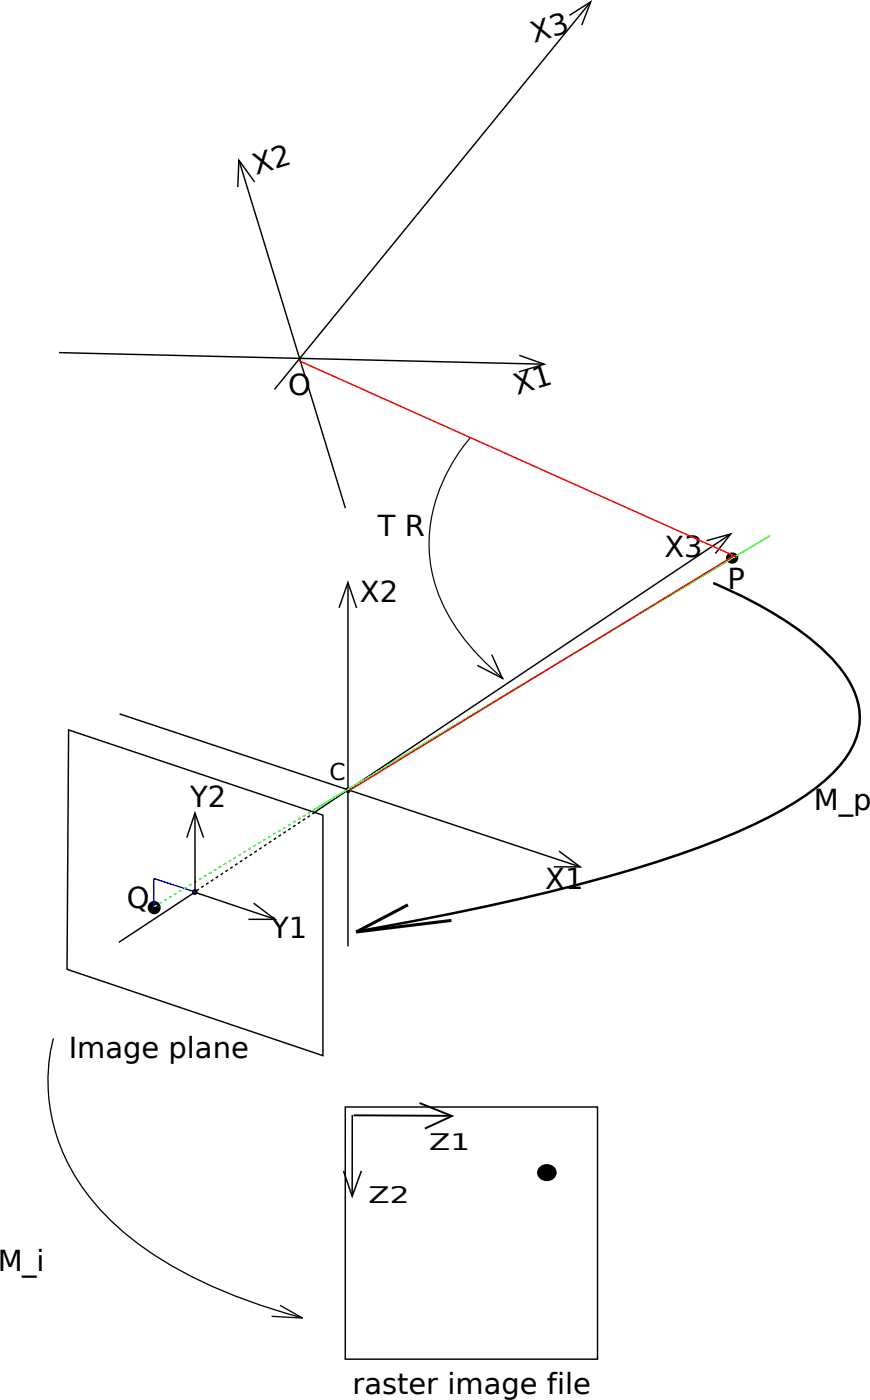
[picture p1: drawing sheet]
<svg xmlns="http://www.w3.org/2000/svg" width="170mm" height="273mm" viewBox="0 0 170 273" stroke-linecap="round" stroke-linejoin="round" font-family="sans-serif">
<g fill="none" stroke="#000" stroke-width=".28">
<path d="M111 3l4.1-2.7-1.7 4.6M115 .5l-61.5 75.4M46.7 31.7l20.6 67.3M49.6 35.5l-3-4.3-.3 5.3M11.5 68.7l94.2 2.3M101.2 69.3l4.9 1.7-5 1.5M66.1 118.5l1.7-4.9 1.7 4.9M67.8 114v70.5M137.7 105.4l4.7-1.3-3 3.8M142.2 104.2l-80.9 54.1M23.3 139.2l89.4 29.7M95.8 127.6l2.1 4.6-4.9-2.5"/>
<path d="M13.4 142.3l49.5 16.6v46.9l-49.8-16.8zM38 158.9v15M36.4 163.3l1.6-4.8 1.7 4.8M37.9 174l-14.7 9.7M38.2 174l14.9 5M49.4 176.1l4.2 3.1h-5.2M108.9 165.9l4.2 3.1h-5.2M67.3 215.8h49.1v49.2h-49.1z"/>
</g>
<circle cx="142.7" cy="108.8" r=".98" fill="#000" stroke="#000" stroke-width=".35"/>
<g fill="#000" stroke="#000" stroke-width=".19">
<circle cx="67.8" cy="154" r=".46"/>
<circle cx="38" cy="173.9" r=".46"/>
</g>
<circle cx="30" cy="176.9" r="1.09" fill="#000" stroke="#000" stroke-width=".39"/>
<path d="M38 173.9l-8-2.6v5.4" fill="none" stroke="#00f" stroke-width=".28"/>
<path d="M61.3 158.4l-23.2 15.3" fill="none" stroke="#000" stroke-width=".28" stroke-dasharray=".6 .6" stroke-linecap="butt"/>
<path d="M150.1 104.4l-89.4 53.8" fill="none" stroke="#0f0" stroke-width=".28"/>
<path d="M60.5 158.3l-30.4 18.4" fill="none" stroke="#0f0" stroke-width=".28" stroke-dasharray=".6 .6" stroke-linecap="butt"/>
<path d="M91.7 85.3a33.1 33.1 0 0 0-8.1 21.8 30.5 30.5 0 0 0 8.4 19.3l2.8 3 3.3 2.9" fill="none" stroke="#000" stroke-width=".23"/>
<path d="M10.4 202.4a34.7 34.7 0 0 0 6.3 30 53.4 53.4 0 0 0 17.4 14.7 106.9 106.9 0 0 0 24.7 9.8M54.6 254.5l4.4 2.4-6.1-.3" fill="none" stroke="#000" stroke-width=".25"/>
<path d="M139 113.7a83.3 83.3 0 0 1 19.2 11.1l3 2.6 2.6 2.9 2 3.1 1.3 3.2 .5 3.4-.6 3.6-1.8 3.6-3.1 3.7-4.6 3.8-6.3 3.9-8.1 3.9-10.1 3.8-12.2 3.9-14.5 3.8-16.9 3.8-19.6 3.7" fill="none" stroke="#000" stroke-width=".48"/>
<path d="M79.5 176.4l-10.1 5.3 18.6-2.3" fill="none" stroke="#000" stroke-width=".59"/>
<path d="M105.3 227.8a1.61 1.61 0 0 1 1.9-.5 1.61 1.61 0 0 1 .9 1.7 1.61 1.61 0 0 1-1.9 1 1.61 1.61 0 0 1-1.2-1.9z" fill="#000" stroke="#000" stroke-width=".54"/>
<path d="M68.9 217.4l18.6 .1M81.8 215l6.3 2.6-5.3 2.4" fill="none" stroke="#000" stroke-width=".38"/>
<path d="M68.6 217.4v15.4M66.9 228.3l1.7 4.9 1.8-4.9" fill="none" stroke="#000" stroke-width=".3"/>
<g fill="#f00" stroke="#f00" stroke-width=".28">
<path d="M58.3 70.3l85.3 38.3z"/>
<path d="M68.1 154.1l74.8-45.7z"/>
</g>
<g font-size="5.6">
<text x="104.1" y="8.4" transform="rotate(-17 104.1 8.4)">X3</text>
<text x="49.9" y="34.2" transform="rotate(-17 49.9 34.2)">X2</text>
<text x="56.1" y="77">O</text>
<text x="100.8" y="77" transform="rotate(-17 100.8 77)">X1</text>
<text x="73.6" y="104.5">T R</text>
<text x="129.5" y="108.6">X3</text>
<text x="70.1" y="117.3">X2</text>
<text x="141.8" y="114.8">P</text>
<text x="37" y="157.3">Y2</text>
<text x="158.6" y="158">M_p</text>
<text x="106.3" y="173.2">X1</text>
<text x="24.7" y="176.9">Q</text>
<text x="52.8" y="182.8">Y1</text>
<text x="13.4" y="206.2">Image plane</text>
<text x="-.6" y="247.7">M_i</text>
<text x="68.7" y="271.7">raster image file</text>
</g>
<text font-size="4.5" x="64.2" y="152">C</text>
<g font-size="4.4">
<text x="83.6" y="224.2">Z1</text>
<text x="71.8" y="234.5">Z2</text>
</g>
</svg>
